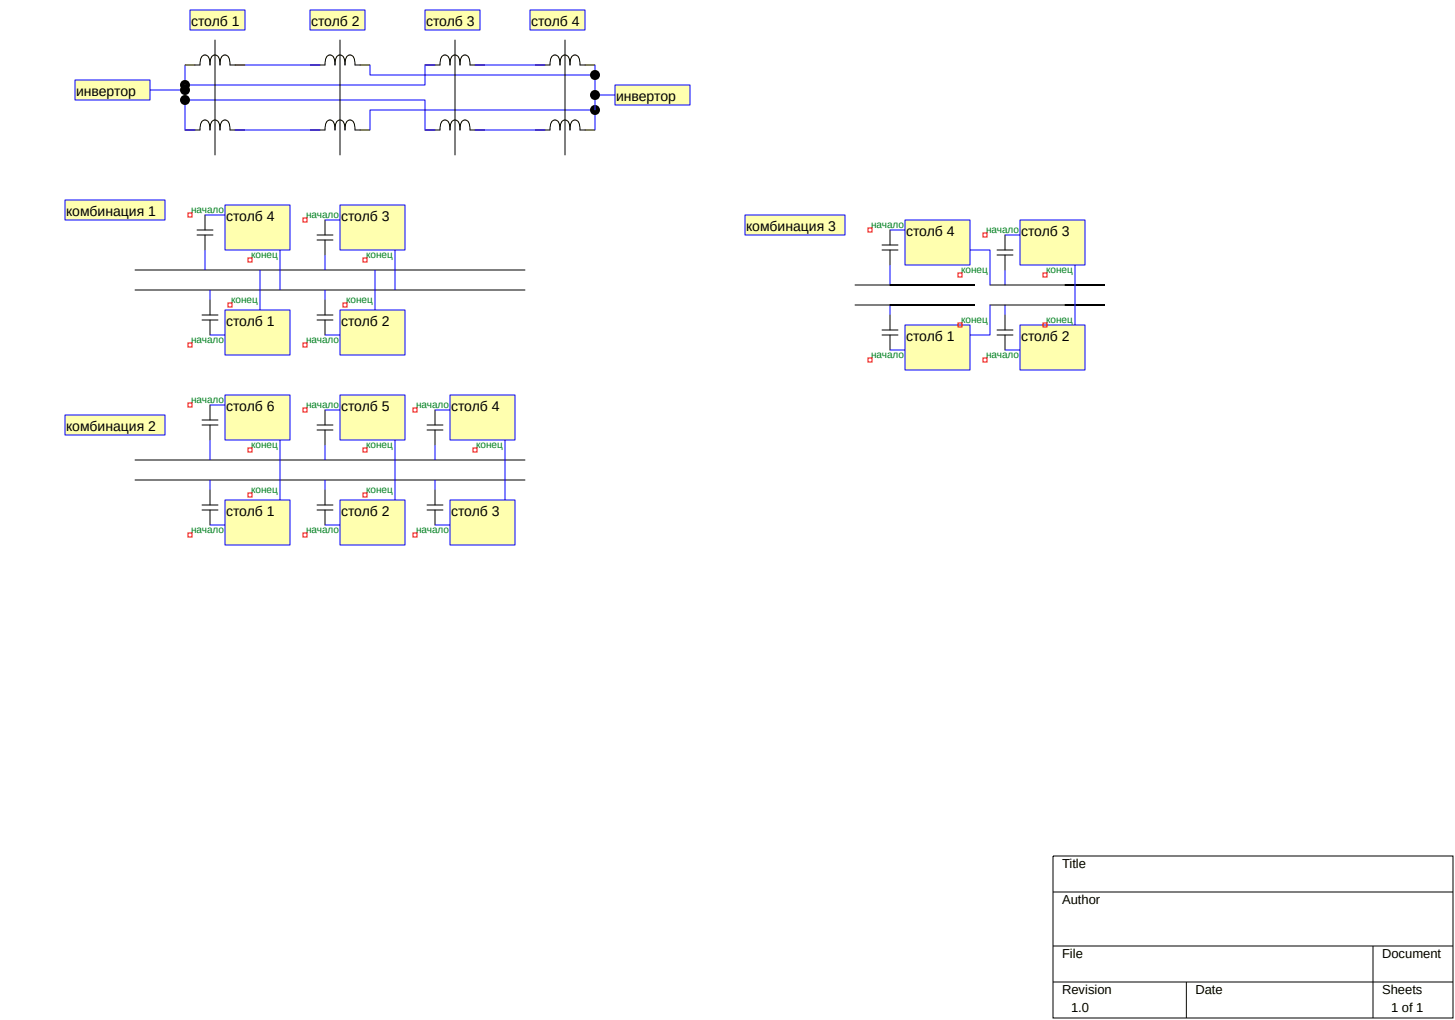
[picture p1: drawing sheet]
<svg xmlns="http://www.w3.org/2000/svg" width="291mm" height="204mm" viewBox="0 0 291 204" stroke-linecap="round" stroke-linejoin="round" font-family="sans-serif">
<g fill="none" stroke="#000" stroke-width=".2">
<path d="M49 13h-3a1.66 1.66 0 0 0-1-2 1.13 1.13 0 0 0-1 1.3v.7a1.66 1.66 0 0 0-1-2 1.13 1.13 0 0 0-1 1.3v.7a1.66 1.66 0 0 0-1-2 1.13 1.13 0 0 0-1 1.3v.7h-3M74 13h-3a1.66 1.66 0 0 0-1-2 1.13 1.13 0 0 0-1 1.3v.7a1.66 1.66 0 0 0-1-2 1.13 1.13 0 0 0-1 1.3v.7a1.66 1.66 0 0 0-1-2 1.13 1.13 0 0 0-1 1.3v.7h-3M97 13h-3a1.66 1.66 0 0 0-1-2 1.13 1.13 0 0 0-1 1.3v.7a1.66 1.66 0 0 0-1-2 1.13 1.13 0 0 0-1 1.3v.7a1.66 1.66 0 0 0-1-2 1.13 1.13 0 0 0-1 1.3v.7h-3M119 13h-3a1.66 1.66 0 0 0-1-2 1.13 1.13 0 0 0-1 1.3v.7a1.66 1.66 0 0 0-1-2 1.13 1.13 0 0 0-1 1.3v.7a1.66 1.66 0 0 0-1-2 1.13 1.13 0 0 0-1 1.3v.7h-3M49 26h-3a1.66 1.66 0 0 0-1-2 1.13 1.13 0 0 0-1 1.3v.7a1.66 1.66 0 0 0-1-2 1.13 1.13 0 0 0-1 1.3v.7a1.66 1.66 0 0 0-1-2 1.13 1.13 0 0 0-1 1.3v.7h-3M74 26h-3a1.66 1.66 0 0 0-1-2 1.13 1.13 0 0 0-1 1.3v.7a1.66 1.66 0 0 0-1-2 1.13 1.13 0 0 0-1 1.3v.7a1.66 1.66 0 0 0-1-2 1.13 1.13 0 0 0-1 1.3v.7h-3M97 26h-3a1.66 1.66 0 0 0-1-2 1.13 1.13 0 0 0-1 1.3v.7a1.66 1.66 0 0 0-1-2 1.13 1.13 0 0 0-1 1.3v.7a1.66 1.66 0 0 0-1-2 1.13 1.13 0 0 0-1 1.3v.7h-3M119 26h-3a1.66 1.66 0 0 0-1-2 1.13 1.13 0 0 0-1 1.3v.7a1.66 1.66 0 0 0-1-2 1.13 1.13 0 0 0-1 1.3v.7a1.66 1.66 0 0 0-1-2 1.13 1.13 0 0 0-1 1.3v.7h-3M40.4 64h3.2M40.4 63h3.2M42 60v3M42 64v3"/>
<path d="M210.6 171.2h80v32.4h-80zM210.6 178.4h80M210.6 189.2h80M210.6 196.4h80M237.3 196.4v7.2M274.6 189.2v14.4"/>
<circle cx="128" cy="19" r="1"/>
</g>
<g fill="none" stroke="#c04040" stroke-width=".2">
<path d="M37 13h2M47 13h2M62 13h2M72 13h2M85 13h2M95 13h2M107 13h2M117 13h2M37 26h2M47 26h2M62 26h2M72 26h2"/>
<path d="M85 26h2M95 26h2M107 26h2M117 26h2"/>
</g>
<path d="M22 18h15M37 13v13h2M47 13h17M74 13v2h45M87 13h-2v4h-48M95 13h14M119 13v13M119 19h9M37 20h48v6h2M47 26h17M95 26h14M119 22h-45v4" fill="none" stroke="#00f" stroke-width=".2"/>
<g fill="#000">
<circle cx="37" cy="17" r="1"/>
<circle cx="37" cy="18" r="1"/>
<circle cx="119" cy="15" r="1"/>
<circle cx="119" cy="19" r="1"/>
<circle cx="37" cy="20" r="1"/>
<circle cx="119" cy="22" r="1"/>
</g>
<g fill="#ffffaf" stroke="#00f" stroke-width=".2">
<path d="M15 16h15v4h-15z"/>
<path d="M123 17h15v4h-15z"/>
</g>
<path d="M43 8v23M68 8v23M91 8v23M113 8v23" fill="none" stroke="#000" stroke-width=".2"/>
<g fill="#ffffaf" stroke="#00f" stroke-width=".2">
<path d="M38 2h11v4h-11z"/>
<path d="M62 2h11v4h-11z"/>
<path d="M85 2h11v4h-11z"/>
<path d="M106 2h11v4h-11z"/>
<path d="M45 62h13v9h-13z"/>
<path d="M68 62h13v9h-13z"/>
<path d="M68 41h13v9h-13z"/>
<path d="M45 41h13v9h-13z"/>
</g>
<g fill="none" stroke="#000" stroke-width=".2">
<path d="M27 54h78M27 58h78M39.4 47h3.2M39.4 46h3.2M41 43v3M41 47v3M63.4 47h3.2M63.4 48h3.2M65 44v3M65 48v3M63.4 64h3.2M63.4 63h3.2"/>
<path d="M65 60v3M65 64v3M42 98v3M40.4 102h3.2M40.4 101h3.2M42 102v3"/>
</g>
<path d="M41 50v4M41 43h4M42 58v2M52 54v8M56 50v8M65 44h3M65 51v3M65 58v2M75 54v8M79 50v8M42 67h3M65 67h3" fill="none" stroke="#00f" stroke-width=".2"/>
<g fill="#ffffaf" stroke="#00f" stroke-width=".2">
<path d="M45 100h13v9h-13z"/>
<path d="M68 100h13v9h-13z"/>
<path d="M68 79h13v9h-13z"/>
<path d="M45 79h13v9h-13z"/>
</g>
<g fill="none" stroke="#000" stroke-width=".2">
<path d="M27 92h78M27 96h78M40.4 85h3.2M40.4 84h3.2M42 81v3M42 85v3M63.4 85h3.2M63.4 86h3.2M65 82v3M65 86v3M65 98v3M63.4 102h3.2"/>
<path d="M63.4 101h3.2M65 102v3"/>
</g>
<path d="M42 88v4M42 96v2M42 81h3M56 88v12M65 82h3M65 89v3M65 96v2M79 88v12M42 105h3M65 105h3" fill="none" stroke="#00f" stroke-width=".2"/>
<g fill="none" stroke="#f00" stroke-width=".2">
<path d="M37.6 42.6h.8v.8h-.8zM49.6 51.6h.8v.8h-.8zM60.6 43.6h.8v.8h-.8zM72.6 51.6h.8v.8h-.8zM37.6 68.6h.8v.8h-.8zM45.6 60.6h.8v.8h-.8zM60.6 68.6h.8v.8h-.8zM68.6 60.6h.8v.8h-.8zM37.6 80.6h.8v.8h-.8zM49.6 89.6h.8v.8h-.8zM49.6 98.6h.8v.8h-.8zM60.6 81.6h.8v.8h-.8z"/>
<path d="M72.6 89.6h.8v.8h-.8zM72.6 98.6h.8v.8h-.8zM37.6 106.6h.8v.8h-.8zM60.6 106.6h.8v.8h-.8z"/>
</g>
<g fill="#ffffaf" stroke="#00f" stroke-width=".2">
<path d="M13 40h20v4h-20z"/>
<path d="M13 83h20v4h-20z"/>
</g>
<path d="M176.4 67h3.2M176.4 66h3.2M178 63v3M178 67v3" fill="none" stroke="#000" stroke-width=".2"/>
<g fill="#ffffaf" stroke="#00f" stroke-width=".2">
<path d="M181 65h13v9h-13z"/>
<path d="M204 65h13v9h-13z"/>
<path d="M204 44h13v9h-13z"/>
<path d="M181 44h13v9h-13z"/>
</g>
<path d="M176.4 50h3.2M176.4 49h3.2M178 46v3M178 50v3M199.4 50h3.2M199.4 51h3.2M201 47v3M201 51v3M199.4 67h3.2M199.4 66h3.2M201 63v3M201 67v3" fill="none" stroke="#000" stroke-width=".2"/>
<path d="M178 53v4M178 46h3M201 47h3M201 54v3M178 70h3M178 61v2M201 61v2" fill="none" stroke="#00f" stroke-width=".2"/>
<path d="M173.6 45.6h.8v.8h-.8zM191.6 54.6h.8v.8h-.8zM196.6 46.6h.8v.8h-.8zM208.6 54.6h.8v.8h-.8zM173.6 71.6h.8v.8h-.8zM191.6 64.6h.8v.8h-.8zM196.6 71.6h.8v.8h-.8zM208.6 64.6h.8v.8h-.8z" fill="none" stroke="#f00" stroke-width=".2"/>
<path d="M149 43h20v4h-20z" fill="#ffffaf" stroke="#00f" stroke-width=".2"/>
<path d="M171 57h24h-17M198 57h23h-8M171 61h24h-17M198 61h23h-8" fill="none" stroke="#000" stroke-width=".2"/>
<path d="M194 50h4v7M215 53v12M198 61v6h-4M201 70h3" fill="none" stroke="#00f" stroke-width=".2"/>
<path d="M90 79h13v9h-13z" fill="#ffffaf" stroke="#00f" stroke-width=".2"/>
<path d="M85.4 86h3.2M85.4 85h3.2M87 82v3M87 86v3" fill="none" stroke="#000" stroke-width=".2"/>
<path d="M87 82h3" fill="none" stroke="#00f" stroke-width=".2"/>
<path d="M82.6 81.6h.8v.8h-.8zM94.6 89.6h.8v.8h-.8z" fill="none" stroke="#f00" stroke-width=".2"/>
<path d="M90 100h13v9h-13z" fill="#ffffaf" stroke="#00f" stroke-width=".2"/>
<path d="M87 98v3M85.4 102h3.2M85.4 101h3.2M87 102v3" fill="none" stroke="#000" stroke-width=".2"/>
<path d="M87 89v3M87 96v2M101 88v12M87 105h3" fill="none" stroke="#00f" stroke-width=".2"/>
<path d="M82.6 106.6h.8v.8h-.8z" fill="none" stroke="#f00" stroke-width=".2"/>
<g font-size="2.8">
<text x="38.2" y="5.1">столб 1</text>
<text x="62.2" y="5.1">столб 2</text>
<text x="85.2" y="5.1">столб 3</text>
<text x="106.2" y="5.1">столб 4</text>
<text x="15.2" y="19.1">инвертор</text>
<text x="123.2" y="20.1">инвертор</text>
<text x="13.2" y="43.1">комбинация 1</text>
<text x="45.2" y="44.1">столб 4</text>
<text x="68.2" y="44.1">столб 3</text>
<text x="149.2" y="46.1">комбинация 3</text>
<text x="181.2" y="47.1">столб 4</text>
<text x="204.2" y="47.1">столб 3</text>
<text x="45.2" y="65.1">столб 1</text>
<text x="68.2" y="65.1">столб 2</text>
<text x="181.2" y="68.1">столб 1</text>
<text x="204.2" y="68.1">столб 2</text>
<text x="45.2" y="82.1">столб 6</text>
<text x="68.2" y="82.1">столб 5</text>
<text x="90.2" y="82.1">столб 4</text>
<text x="13.2" y="86.1">комбинация 2</text>
<text x="45.2" y="103.1">столб 1</text>
<text x="68.2" y="103.1">столб 2</text>
<text x="90.2" y="103.1">столб 3</text>
</g>
<g font-size="2.6">
<text x="212.4" y="173.5">Title</text>
<text x="212.4" y="180.7">Author</text>
<text x="212.4" y="191.5">File</text>
<text x="276.4" y="191.5">Document</text>
<text x="212.4" y="198.7">Revision</text>
<text x="214.2" y="202.3">1.0</text>
<text x="239.1" y="198.7">Date</text>
<text x="276.4" y="198.7">Sheets</text>
<text x="278.2" y="202.3">1 of 1</text>
</g>
<g font-size="2" fill="#008020">
<text x="38.2" y="42.6">начало</text>
<text x="61.2" y="43.6">начало</text>
<text x="174.2" y="45.6">начало</text>
<text x="197.2" y="46.6">начало</text>
<text x="50.2" y="51.6">конец</text>
<text x="73.2" y="51.6">конец</text>
<text x="192.2" y="54.6">конец</text>
<text x="209.2" y="54.6">конец</text>
<text x="46.2" y="60.6">конец</text>
<text x="69.2" y="60.6">конец</text>
<text x="192.2" y="64.6">конец</text>
<text x="209.2" y="64.6">конец</text>
<text x="38.2" y="68.6">начало</text>
<text x="61.2" y="68.6">начало</text>
<text x="174.2" y="71.6">начало</text>
<text x="197.2" y="71.6">начало</text>
<text x="38.2" y="80.6">начало</text>
<text x="61.2" y="81.6">начало</text>
<text x="83.2" y="81.6">начало</text>
<text x="50.2" y="89.6">конец</text>
<text x="73.2" y="89.6">конец</text>
<text x="95.2" y="89.6">конец</text>
<text x="50.2" y="98.6">конец</text>
<text x="73.2" y="98.6">конец</text>
<text x="38.2" y="106.6">начало</text>
<text x="61.2" y="106.6">начало</text>
<text x="83.2" y="106.6">начало</text>
</g>
<g font-size="2" fill="#f00">
<text x="45.2" y="64.6">C?</text>
<text x="181.2" y="67.6">C?</text>
<text x="45.2" y="102.6">C?</text>
</g>
</svg>
